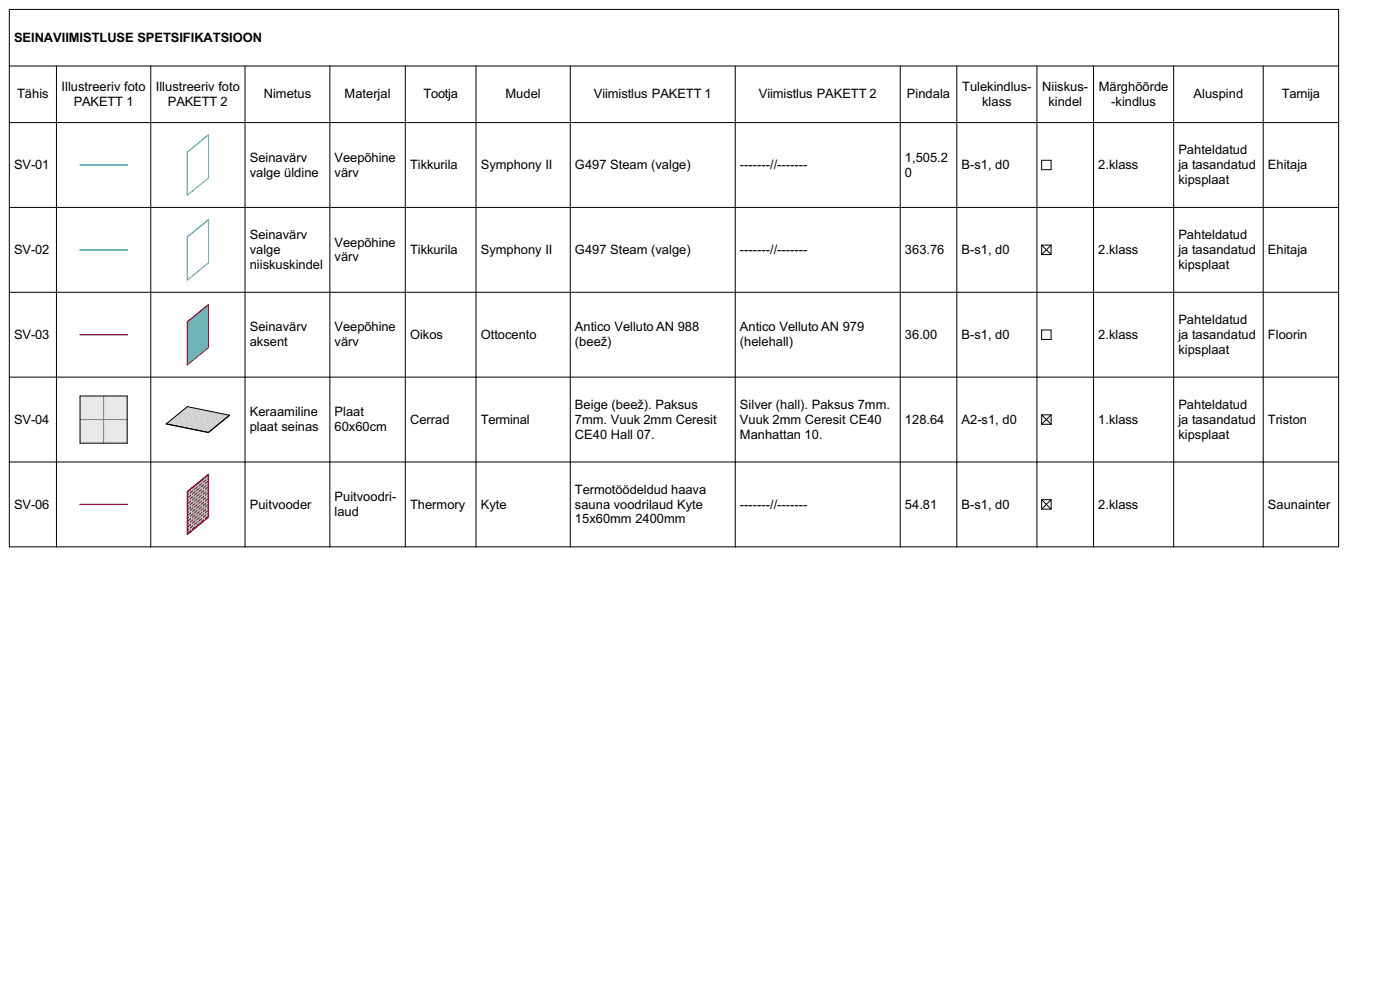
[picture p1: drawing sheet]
<svg xmlns="http://www.w3.org/2000/svg" width="297mm" height="210mm" viewBox="0 0 297 210" stroke-linecap="round" stroke-linejoin="round" font-family="sans-serif">
<path d="M17 35h10" fill="none" stroke="#a0d2ff" stroke-width=".21"/>
<path d="M17 53h10" fill="none" stroke="#9ed6cc" stroke-width=".21"/>
<path d="M17 71h10" fill="none" stroke="#c07fc0" stroke-width=".21"/>
<path d="M17 84h10v10h-10z" fill-rule="evenodd" fill="#e8e8e8"/>
<path d="M17 89h10M22 84v10" fill="none" stroke="#7f7f7f" stroke-width=".21"/>
<path d="M17 107h10" fill="none" stroke="#d48781" stroke-width=".21"/>
<g fill="#fff">
<path d="M39.7 32.3l4.5-3.7z" fill-rule="evenodd"/>
<path d="M39.7 32.3l.1 9.1z" fill-rule="evenodd"/>
<path d="M39.8 32.3l4.4-3.7v9.1l-4.4 3.7z" fill-rule="evenodd"/>
<path d="M39.7 50.3l4.5-3.7z" fill-rule="evenodd"/>
<path d="M39.7 50.3l.1 9.1z" fill-rule="evenodd"/>
<path d="M39.8 50.3l4.4-3.7v9.1l-4.4 3.7z" fill-rule="evenodd"/>
</g>
<path d="M39.7 68.3l4.5-3.7z" fill-rule="evenodd" fill="#7eb4a5"/>
<path d="M39.7 68.3v9.1" fill="none" stroke="#7eb4a5" stroke-width=".21"/>
<path d="M39.8 68.3l4.4-3.7v9.1l-4.4 3.7z" fill-rule="evenodd" fill="#7eb4a5"/>
<path d="M35.3 89.9l4.4-3.6 9 1.8-4.5 3.6z" fill-rule="evenodd" fill="#e9dbd6"/>
<path d="M39.7 104.3l4.5-3.7z" fill-rule="evenodd" fill="#804000"/>
<path d="M39.7 104.3v9.1" fill="none" stroke="#804000" stroke-width=".21"/>
<path d="M39.8 104.3l4.4-3.7v9.1l-4.4 3.7z" fill-rule="evenodd" fill="#804000"/>
<path d="M17 35h10zM39.7 32.3h.1M39.7 32.3l.1 9.1M39.8 32.3v9.1M44.2 28.6l-4.4 3.7M44.2 28.6l-4.5 3.7M44.2 28.6v9.1l-4.4 3.7" fill="none" stroke="#40a5ff" stroke-width=".21"/>
<path d="M17 53h10zM39.7 50.3l.1 9.1M44.2 46.6h.1M44.2 46.6l-4.5 3.7M44.2 46.6v9.1l-4.4 3.7" fill="none" stroke="#3dad99" stroke-width=".21"/>
<path d="M17 71h10zM39.7 68.3h.1M39.7 68.3l.1 9.1M39.8 68.3v9.1M44.2 64.6l-4.4 3.7M44.2 64.6l-4.5 3.7M44.2 64.6v9.1l-4.4 3.7" fill="none" stroke="#800080" stroke-width=".21"/>
<g fill="none" stroke="#000" stroke-width=".21">
<path d="M2 2h282v114h-282zM2 14h282M12 14v102M32 14v102M52 14v102M70 14v102M86 14v102M101 14v102M121 14v102M156 14v102M191 14v102M203 14v102"/>
<path d="M220 14v102M232 14v102M249 14v102M268 14v102M2 26h282M221 34h2v2h-2zM2 44h282M221 52v2M221 52h2M221 54h2M221 52l2 2M223 52v2"/>
<path d="M223 52l-2 2M2 62h282M221 70h2v2h-2zM2 98h282M2 80h282M17 84h10v10h-10zM35.3 89.9h.1M35.3 89.9l8.9 1.8M44.2 91.7h.1M48.7 88.1l-9-1.8-4.4 3.6M48.7 88.1h.1M48.7 88.1l-4.5 3.6"/>
<path d="M221 88v2M221 88h2M221 90h2M221 88l2 2M223 88v2M223 88l-2 2M221 106v2M221 106h2M221 108h2M221 106l2 2M223 106v2M223 106l-2 2"/>
</g>
<path d="M17 107h10zM39.7 104.3h.1M39.7 104.3l.1 9.1M39.8 104.3v9.1M44.2 100.6l-4.4 3.7M44.2 100.6l-4.5 3.7M44.2 100.6v9.1l-4.4 3.7" fill="none" stroke="#a80f02" stroke-width=".21"/>
<g fill="none" stroke="#ccc" stroke-width=".21">
<path d="M35.9 89.6l.6 .1M36.1 89.2h.3M36.8 88.9l-1.3 1.1M36.8 88.9l.6 .1M37 89.4l.6 .1M37 90.3h.1M37.1 88.5h.2M37.1 89.9l.6 .1M37.7 88.1l.6 .2M37.9 88.6l.6 .1M38 87.7l.2 .1M38 89.1l.6 .1"/>
<path d="M38.2 89.6l.6 .1M38.3 90.1l.6 .1M38.6 87.4l.6 .1M38.8 87.9l.6 .1M38.8 90.6h.1M38.9 87h.2M38.9 88.4l.6 .1M39.1 88.9l.6 .1M39.2 89.4l.7 .1M39.4 89.9l.6 .1M39.5 86.6l.6 .2M39.6 90.4l.6 .1"/>
<path d="M39.7 87.1l.6 .2M39.8 87.6l.7 .2M40 86.3l-3.2 2.6M40 88.1l.6 .2M40.2 88.6l.6 .1M40.3 89.1l.6 .1M40.5 89.6l.6 .1M40.6 86.4l-4.5 3.7M40.6 90.1l.6 .1M40.7 91h.1M40.8 86.9l.6 .1M40.8 90.6l.6 .1"/>
<path d="M40.9 87.4l.6 .1M41.1 87.9l.6 .1M41.2 86.5l-4.5 3.7M41.2 88.4l.6 .1M41.4 88.9l.6 .1M41.5 89.4l.6 .1M41.7 89.9l.6 .1M41.8 86.7l-4.5 3.6M41.8 90.4l.6 .1M42 87.1l.6 .2M42 90.9l.6 .1M42.1 87.6l.6 .2"/>
<path d="M42.3 88.1l.6 .2M42.4 86.8l-4.5 3.6M42.4 88.6l.6 .1M42.5 91.4h.1M42.6 89.1l.6 .1M42.7 89.6l.7 .1M42.9 90.1l.6 .1M43 86.9l-4.5 3.7M43.1 90.6l.6 .1M43.2 87.4l.6 .1M43.2 91.1l.6 .1M43.3 87.9l.7 .1"/>
<path d="M43.5 88.4l.6 .1M43.6 87l-4.5 3.7M43.7 88.9l.6 .1M43.8 89.4l.6 .1M44 89.9l.6 .1M44.1 90.4l.6 .1M44.2 87.2l-4.5 3.6M44.3 90.9l.6 .1M44.4 87.6l.6 .2M44.4 91.3l.2 .1M44.6 88.1l.6 .2M44.7 88.6l.6 .2"/>
<path d="M44.8 87.3l-4.4 3.6M44.9 89.1l.6 .1M45 89.6l.6 .1M45.1 91h.1M45.2 90.1l.6 .1M45.3 90.6l-1.3 1.1M45.3 90.6h.2M45.4 87.4l-4.4 3.7M45.6 87.9l.6 .1M45.8 88.4l.6 .1M45.9 88.9l.6 .1M46 90.3h.1"/>
<path d="M46 87.5l-4.4 3.7M46.1 89.4l.6 .1M46.2 89.9h.3M46.6 87.7l-4.4 3.6M46.8 88.1l.6 .2M46.9 89.5h.1M47 88.6l.6 .2M47.1 89.1l.3 .1M47.3 87.8l-4.5 3.6M47.8 88.8h.1M47.9 87.9l-4.5 3.7M48.1 88.4h.2"/>
<path d="M48.5 88l-3.2 2.6M40.2 104.4v.6M40.2 105.6v.6M40.2 106.8v.7M40.2 108.1v.6M40.2 109.3v.6M40.2 110.6v.6M40.2 111.8v.6M40.6 103.5v.5M40.6 104.6v.6M40.6 105.9v.6M40.6 107.1v.6"/>
<path d="M40.6 108.3v.7M40.6 109.6v.6M40.6 110.8v.6M40.6 112.1v.6M41.1 103.6v.6M41.1 104.9v.6M41.1 106.1v.6M41.1 107.3v.7M41.1 108.6v.6M41.1 109.8v.6M41.1 111.1v.6M41.5 102.8l.1 .5"/>
<path d="M41.6 103.9v.6M41.6 105.1v.6M41.6 106.4v.6M41.6 107.6v.6M41.6 108.8v.7M41.6 110.1v.6M41.6 111.3v.6M42 108.5l-2.3 1.8M42 102.9v.6M42 104.1v.6M42 105.4v.6M42 106.6v.6"/>
<path d="M42 107.8v.7M42 109.1v.6M42 110.3v.6M42.4 102.1l.1 .4M42.5 103.1v.7M42.5 104.4v.6M42.5 105.6v.6M42.5 106.9v.6M42.5 108.1v.6M42.5 109.3v.7M42.5 110.6v.6M42.9 102.1v.7"/>
<path d="M42.9 103.4v.6M42.9 104.6v.6M42.9 105.9v.6M42.9 107.1v.6M42.9 108.3v.7M42.9 109.6v.6M43.3 101.3l.1 .5M43.4 102.4v.6M43.4 103.6v.7M43.4 104.9v.6M43.4 106.1v.6M43.4 107.4v.6"/>
<path d="M43.4 108.6v.6M43.4 109.8v.7M43.8 101.4v.6M43.8 102.6v.7M43.8 103.9v.6M43.8 105.1v.6M43.8 106.4v.6M43.8 107.6v.6M43.8 108.8v.7M44.2 108.5l-4.5 3.6M44.2 107.3l-4.5 3.6M44.2 106l-4.5 3.7"/>
<path d="M44.2 104.8l-4.5 3.6M44.2 103.5l-4.5 3.7M44.2 102.3l-4.5 3.6M44.2 101.1l-4.5 3.6M44.2 109.1l-4.5 3.7M44.2 107.9l-4.5 3.6M44.2 105.4l-4.5 3.6M44.2 104.2l-4.5 3.6M44.2 102.9l-4.5 3.7M44.2 101.7l-4.5 3.6M44.2 106.6l-2.2 1.9"/>
</g>
<g font-size="2.7">
<text x="3" y="8.9">SEINAVIIMISTLUSE SPETSIFIKATSIOON</text>
<text x="3.6" y="20.9">Tähis</text>
<text x="13.1" y="19.3">Illustreeriv foto</text>
<text x="15.6" y="22.5">PAKETT 1</text>
<text x="33.1" y="19.3">Illustreeriv foto</text>
<text x="35.6" y="22.5">PAKETT 2</text>
<text x="56" y="20.9">Nimetus</text>
<text x="73.1" y="20.9">Materjal</text>
<text x="89.8" y="20.9">Tootja</text>
<text x="107.2" y="20.9">Mudel</text>
<text x="126" y="20.9">Viimistlus PAKETT 1</text>
<text x="161" y="20.9">Viimistlus PAKETT 2</text>
<text x="192.4" y="20.9">Pindala</text>
<text x="204.1" y="19.3">Tulekindlus-</text>
<text x="208.4" y="22.5">klass</text>
<text x="221.1" y="19.3">Niiskus-</text>
<text x="222.4" y="22.5">kindel</text>
<text x="233.1" y="19.3">Märghõõrde</text>
<text x="235.8" y="22.5">-kindlus</text>
<text x="253.2" y="20.9">Aluspind</text>
<text x="271.9" y="20.9">Tarnija</text>
<text x="3" y="35.9">SV-01</text>
<text x="53" y="34.3">Seinavärv</text>
<text x="71" y="34.3">Veepõhine</text>
<text x="87" y="35.9">Tikkurila</text>
<text x="102" y="35.9">Symphony II</text>
<text x="122" y="35.9">G497 Steam (valge)</text>
<text x="157" y="35.9">-------//-------</text>
<text x="192" y="34.3">1,505.2</text>
<text x="204" y="35.9">B-s1, d0</text>
<text x="233" y="35.9">2.klass</text>
<text x="250" y="32.7">Pahteldatud</text>
<text x="250" y="35.9">ja tasandatud</text>
<text x="269" y="35.9">Ehitaja</text>
<text x="53" y="37.5">valge üldine</text>
<text x="71" y="37.5">värv</text>
<text x="192" y="37.5">0</text>
<text x="250" y="39">kipsplaat</text>
<text x="3" y="53.9">SV-02</text>
<text x="53" y="50.7">Seinavärv</text>
<text x="53" y="53.9">valge</text>
<text x="71" y="52.3">Veepõhine</text>
<text x="87" y="53.9">Tikkurila</text>
<text x="102" y="53.9">Symphony II</text>
<text x="122" y="53.9">G497 Steam (valge)</text>
<text x="157" y="53.9">-------//-------</text>
<text x="192" y="53.9">363.76</text>
<text x="204" y="53.9">B-s1, d0</text>
<text x="233" y="53.9">2.klass</text>
<text x="250" y="50.7">Pahteldatud</text>
<text x="250" y="53.9">ja tasandatud</text>
<text x="269" y="53.9">Ehitaja</text>
<text x="53" y="57">niiskuskindel</text>
<text x="71" y="55.5">värv</text>
<text x="250" y="57">kipsplaat</text>
<text x="3" y="71.9">SV-03</text>
<text x="53" y="70.3">Seinavärv</text>
<text x="71" y="70.3">Veepõhine</text>
<text x="87" y="71.9">Oikos</text>
<text x="102" y="71.9">Ottocento</text>
<text x="122" y="70.3">Antico Velluto AN 988</text>
<text x="157" y="70.3">Antico Velluto AN 979</text>
<text x="192" y="71.9">36.00</text>
<text x="204" y="71.9">B-s1, d0</text>
<text x="233" y="71.9">2.klass</text>
<text x="250" y="68.7">Pahteldatud</text>
<text x="250" y="71.9">ja tasandatud</text>
<text x="269" y="71.9">Floorin</text>
<text x="53" y="73.5">aksent</text>
<text x="71" y="73.5">värv</text>
<text x="122" y="73.5">(beež)</text>
<text x="157" y="73.5">(helehall)</text>
<text x="250" y="75">kipsplaat</text>
<text x="3" y="89.9">SV-04</text>
<text x="53" y="88.3">Keraamiline</text>
<text x="71" y="88.3">Plaat</text>
<text x="87" y="89.9">Cerrad</text>
<text x="102" y="89.9">Terminal</text>
<text x="122" y="86.7">Beige (beež). Paksus</text>
<text x="122" y="89.9">7mm. Vuuk 2mm Ceresit</text>
<text x="157" y="86.7">Silver (hall). Paksus 7mm.</text>
<text x="157" y="89.9">Vuuk 2mm Ceresit CE40</text>
<text x="192" y="89.9">128.64</text>
<text x="204" y="89.9">A2-s1, d0</text>
<text x="233" y="89.9">1.klass</text>
<text x="250" y="86.7">Pahteldatud</text>
<text x="250" y="89.9">ja tasandatud</text>
<text x="269" y="89.9">Triston</text>
<text x="53" y="91.5">plaat seinas</text>
<text x="71" y="91.5">60x60cm</text>
<text x="122" y="93">CE40 Hall 07.</text>
<text x="157" y="93">Manhattan 10.</text>
<text x="250" y="93">kipsplaat</text>
<text x="3" y="107.9">SV-06</text>
<text x="53" y="107.9">Puitvooder</text>
<text x="71" y="106.3">Puitvoodri-</text>
<text x="87" y="107.9">Thermory</text>
<text x="102" y="107.9">Kyte</text>
<text x="122" y="104.7">Termotöödeldud haava</text>
<text x="122" y="107.9">sauna voodrilaud Kyte</text>
<text x="157" y="107.9">-------//-------</text>
<text x="192" y="107.9">54.81</text>
<text x="204" y="107.9">B-s1, d0</text>
<text x="233" y="107.9">2.klass</text>
<text x="269" y="107.9">Saunainter</text>
<text x="71" y="109.5">laud</text>
<text x="122" y="111">15x60mm 2400mm</text>
</g>
</svg>
